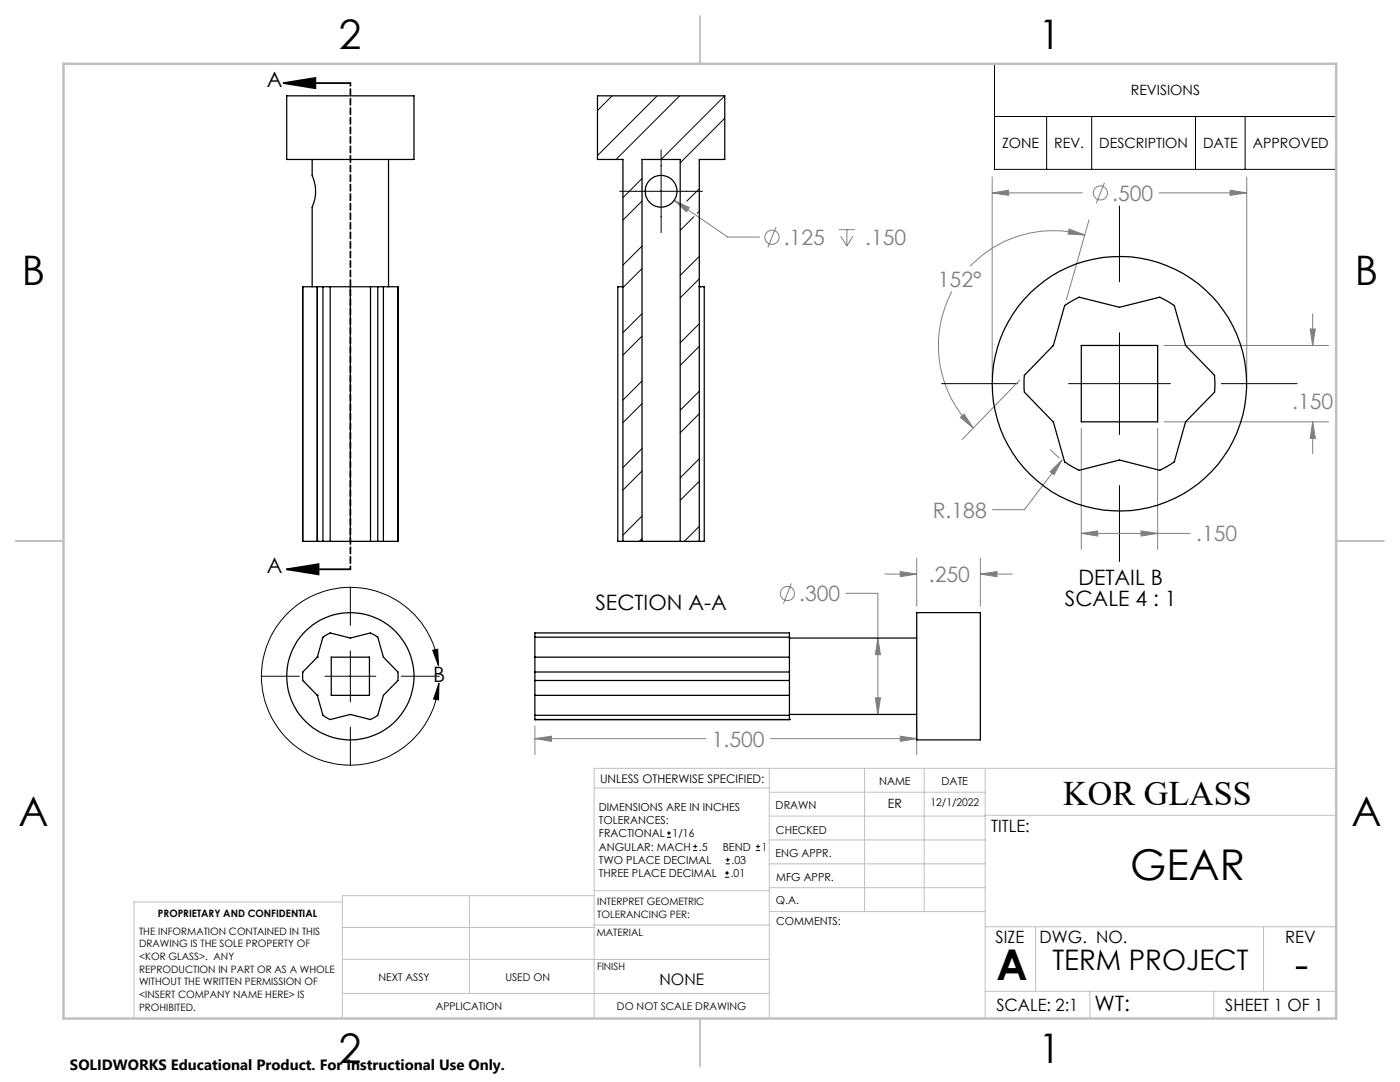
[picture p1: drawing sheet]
<svg xmlns="http://www.w3.org/2000/svg" width="279mm" height="216mm" viewBox="0 0 279 216" stroke-linecap="round" stroke-linejoin="round" font-family="sans-serif">
<g fill="none" stroke="#808080" stroke-width=".2">
<path d="M134.5 40l3 1.4-.5 .9zM134.5 40l10.7 7.3h6.4M198 38.5l3.3-.5v1zM198 35.3v40M198 38.5h18M220.4 36.5l-1.6 4M231.3 38.5h17.5M245.5 38l3.3 .5-3.3 .5zM248.8 35.3v40M154.9 45.3l-1.7 4.1M167.4 45.8h3.2M167.8 47.1l1.2 2"/>
<path d="M169 45.8v3.3M170.2 47.1l-1.2 2M190 58.2a22.9 22.9 0 0 0 4.2 27.2M213.4 45.7l3.1 1.2-3.4-.2zM216.5 46.9a23.1 23.1 0 0 0-22.9 6.2M217.3 43.9l-4.5 15.9M203.6 75.8l-11.6 11.9M232.3 68.9h32.8M261.5 65.7h1l-.5 3.2zM262 62.6v6.3M191.7 83.3l.7-.7 1.8 2.8zM209.5 94.1l2.4-2.3-1.5 2.9z"/>
<path d="M209.6 89.7l1.9 1.7M211.9 91.8l-7.5 9.9h-6.3M215.8 85.4v24.2M231 85.4v24.2M232.3 84.2h32.8M262 84.2l.5 3.3h-1zM262 84.2v6.3M157.9 116.4l-1.5 4M168.8 118.4h6.4v24.2M176.6 114.5h6.4M179.7 114.1l3.3 .4-3.3 .6zM183 111.4v9.6"/>
<path d="M195.7 114.5l3.3-.4v1zM195.7 111.4v9.6M195.7 114.5h6.3M215.8 106.4l3.3-.5v1.1zM215.8 106.4h21.7M227.7 105.9l3.3 .5-3.3 .6zM174.7 139.2h1l-.5 3.4zM175.2 127.3l.5 3.3h-1zM106.8 147.4l3.3-.5v1zM106.8 144.9v5.7M106.8 147.4h34.1M153.7 147.4h29.3"/>
<path d="M179.7 146.9l3.3 .5-3.3 .5zM183 143.8v6.8"/>
<circle cx="219.6" cy="38.5" r="1.41"/>
<circle cx="154.1" cy="47.4" r="1.41"/>
<circle cx="157.1" cy="118.4" r="1.4"/>
</g>
<g fill="none" stroke="#000" stroke-width=".2">
<path d="M198.5 12.7h68.2v21.1h-68.2zM123.7 38.2h16.5M131.9 29.9v16.5M198.5 23.2h68.2M208.9 23.2v10.6M217.9 23.2v10.6M238.6 23.2v10.6M248.5 23.2v10.6M223.4 41.1v15.1M187.9 76.6h15.2M213.3 76.6h20.3M223.4 66.4v20.3"/>
<path d="M243.7 76.6h15.2M223.4 96.9v15.1M69.9 117.2v7.6M52.1 134.9h7.7M64.8 134.9h10.2M69.9 129.9v10.1M80.1 134.9h7.6M86.4 129.8l.9-.3 .2 3.4zM87.5 132.9a17.7 17.7 0 0 0-27.3-12.8 17.7 17.7 0 0 0 .7 30.1 17.7 17.7 0 0 0 26.7-13.9M87.6 136.3l-.1 3.4-1-.2zM69.9 145.1v7.6M133.1 167.1h.8"/>
<path d="M133.1 166.2h.8M133.5 165.8v.9M138.3 169.7h.8M138.3 168.9h.8M138.7 168.5v.8M144.7 175h.8M144.7 174.2h.8M144.8 172.4h.9M144.8 171.6h.9M145.1 173.8v.8M145.2 171.1v.9M150.8 169.7h.9"/>
<path d="M150.8 168.9h.9M151.3 168.5v.8"/>
</g>
<path d="M56.6 16.6l6.3-1v2zM56.6 16.6h13.3M57.2 113.6l6.4-1v2zM57.2 113.6h12.7" fill="none" stroke="#000" stroke-width=".35"/>
<path d="M69.9 16.6v97" fill="none" stroke="#000" stroke-width=".35" stroke-dasharray="1.3 .6" stroke-dashoffset=".7"/>
<g fill="none" stroke="#c0c0c0" stroke-width=".2">
<path d="M118.6 157.2h34.9M153.5 153.3v49.9M153.5 158.1h43.1M172.5 153.3v28.6M184.4 153.3v28.6M196.6 153.3v49.9M266.7 153.3h-148.1v49.9M68.3 180h-41.6v23.2M93.7 178.7v19.5M118.6 178.7h-50.3v24.5M118.6 177.7h35M153.5 167.6h43.1"/>
<path d="M153.5 162.8h43.1M153.5 172.4h43.1M153.5 177.1h43.1M196.6 162.7h70.1M68.3 198.2h85.2M68.3 191.4l85.2 .1M68.3 185.1h50.3M118.6 184.6h35M153.6 181.9h43M196.6 197.8h70.1M196.6 184.9h70.1M206.7 184.9v12.9"/>
<path d="M217.5 197.8v5.4M242.2 197.8v5.4M252.2 184.9v12.9"/>
</g>
<path d="M139.7 3.2v9.5M3.1 107.9h9.6M266.7 107.9h9.5M139.7 203.2v9.6" fill="none" stroke="#c0c0c0" stroke-width=".25"/>
<path d="M12.7 12.7h254v190.5h-254z" fill="none" stroke="#c0c0c0" stroke-width=".5"/>
<g fill="#000">
<path d="M56.6 16.6l6.3-1v2zM57.2 113.6l6.4-1v2z"/>
<path d="M86.4 129.8l.9-.3 .2 3.4zM87.6 136.3l-.1 3.4-1-.2z"/>
</g>
<path d="M179.7 146.9l3.3 .5-3.3 .5zM106.8 147.4l3.3-.5v1zM195.7 114.5l3.3-.4v1zM179.7 114.1l3.3 .4-3.3 .6zM175.2 127.3l.5 3.3h-1zM174.7 139.2h1l-.5 3.4zM134.5 40l2.5 2.3 .5-.9zM198 38.5l3.3-.5v1zM245.5 38l3.3 .5-3.3 .5zM215.8 106.4l3.3-.5v1.1zM227.7 105.9l3.3 .5-3.3 .6zM262 84.2l.5 3.3h-1zM261.5 65.7h1l-.5 3.2zM213.4 45.7l3.1 1.2-3.4-.2zM191.7 83.3l.7-.7 1.8 2.8zM209.5 94.1l.9 .6 1.5-2.9z" fill="#808080"/>
<g fill="none" stroke="#000" stroke-width=".25">
<path d="M57.2 19.1h25.4v12.7h-25.4zM62.3 31.8v3.2a7.8 7.8 0 0 1 0 6.3v15.9M77.5 31.8v25.4M60.4 57.2h.1M60.4 57.2v50.8M60.4 57.2h4.1M63.3 57.2v50.8M64.5 57.2h1.4M64.5 57.2v50.8M65.9 57.2h8M65.9 57.2v50.8M69.9 57.2v50.8"/>
<path d="M73.9 57.2h1.5M73.9 57.2v50.8M75.4 57.2h4M75.4 57.2v50.8M76.5 57.2v50.8M79.4 57.2h.1M79.4 57.2v50.8M124.3 57.2h-1v50.8h17.2v-50.8h-.9M139.6 57.2h.1M210.2 68.9h.1M212.5 61l2.9-1.7 8 2 8.1-2 2.9 1.7 2.2 7.9 5.8 6 .1 1.3-.1 2-5.8 6-2.2 8-2.9 1.6-8.1-2-8 2-2.9-1.6-2.3-8-5.8-6v-.8v-2.5l5.8-5.9zM215.8 68.9h15.2v15.3h-15.2z"/>
<path d="M60.4 108h.1M60.4 108h4.1M63.3 108h.1M64.5 108h1.4M65.9 108h8M73.9 108h1.5M75.4 108h4M79.4 108h.1M124.3 108v-76.2h-5.1v-12.7h25.4v12.7h-5v76.2M128.1 108v-76.2h7.6v76.2M63.3 131.1l1.2-4 1.4-.8 4 1 4-1 1.5 .8 1.1 4 2.9 3v.4v1.3l-2.9 2.9-1.1 4-1.5 .9-4-1-4 1-.4-.2-1-.7-1.2-4M63.3 131.1l-2.9 3v.4v1.3l2.9 2.9"/>
<path d="M63.3 131.1h.1M63.3 138.7h.1M66.1 131.1h7.6v7.6h-7.6zM106.8 134.1v1.7M106.8 127.1v-.8h50.8v.8M106.8 138.7h50.8M106.8 131.1h50.8M106.8 134.1h50.8M106.8 135.8h50.8M106.8 127.1v7M106.8 135.8v6.9M106.8 127.1h50.8"/>
<path d="M157.6 134.1v1.7M157.6 127.3h25.4M157.6 127.1v7M157.6 135.8v6.9M183 122.2h12.7v25.4h-12.7zM106.8 142.7v.9M106.8 143.6h.1M106.8 142.7h50.8M106.8 143.6h50.8M157.6 142.7v.9M157.6 143.6h.1M157.6 142.6h25.4"/>
<circle cx="131.9" cy="38.2" r="3.2"/>
<circle cx="223.4" cy="76.6" r="25.4"/>
<circle cx="69.9" cy="134.9" r="12.7"/>
</g>
<g fill="none" stroke="#000" stroke-width=".2">
<path d="M122.2 19.1l-3 2.9M131.2 19.1l-12 11.9M135.6 19.1l-12.7 12.7M144.6 19.1l-12.7 12.7M128.1 35.6l-3.8 3.8M139.6 37.7l-2.5 2.4M144.6 23.6l-8.9 8.9M128.1 49.1l-3.8 3.8M128.1 40.1l-3.8 3.8M128.1 53.6l-3.8 3.8M138.5 43.3l-2.8 2.7M139.6 51.2l-3.9 3.8"/>
<path d="M139.6 42.2l-.4 .3M139.6 55.6l-3.9 3.8M128.1 62.6l-3.8 3.8M128.1 76l-3.8 3.8M128.1 67.1l-3.8 3.8M139.6 64.6l-3.9 3.8M139.6 78.1l-3.9 3.8M139.6 69.1l-3.9 3.8M128.1 89.5l-3.8 3.8M128.1 80.5l-3.8 3.8M128.1 94l-3.8 3.8M139.6 91.5l-3.9 3.9"/>
<path d="M139.6 82.6l-3.9 3.8M139.6 96l-3.9 3.8M128.1 103l-3.8 3.8M128.1 107.5l-.5 .5M139.6 105l-3 3"/>
</g>
<g font-size="8.5">
<text x="225.6" y="175.5">GEAR</text>
<text x="198.9" y="195.5">A</text>
<text x="258.4" y="195.4">-</text>
</g>
<g font-size="8.1">
<text x="67.6" y="9.7">2</text>
<text x="207.3" y="9.7">1</text>
<text x="4.4" y="57">B</text>
<text x="270.4" y="57">B</text>
<text x="3.7" y="164.9">A</text>
<text x="269.7" y="164.9">A</text>
<text x="67.6" y="212.2">2</text>
<text x="207.3" y="212.2">1</text>
</g>
<text font-size="6.9" x="212.2" y="160.6">KOR GLASS</text>
<text font-size="5.6" x="210" y="193.5">TERM PROJECT</text>
<g font-size="4.2">
<text x="53.2" y="17.3">A</text>
<text x="53.2" y="114.3">A</text>
<text x="215.2" y="116.7">DETAIL B</text>
<text x="118.8" y="121.7">SECTION A-A</text>
<text x="212.5" y="120.8">SCALE 4 : 1</text>
<text x="86.4" y="136.1">B</text>
<text x="218.5" y="201.7">WT:</text>
</g>
<g font-size="4.2" fill="#808080">
<text x="221.9" y="40">.500</text>
<text x="156.4" y="48.9">.125</text>
<text x="172.7" y="48.9">.150</text>
<text x="187.2" y="57.2">152°</text>
<text x="257.9" y="81.6">.150</text>
<text x="186.2" y="103.3">R.188</text>
<text x="238.7" y="108">.150</text>
<text x="159.5" y="120">.300</text>
<text x="185.4" y="116.1">.250</text>
<text x="142" y="149">1.500</text>
</g>
<g font-size="3.4">
<text x="197.8" y="166">TITLE:</text>
<text x="198.7" y="188.1">SIZE</text>
<text x="207.5" y="188.1">DWG. NO.</text>
<text x="256.5" y="188.2">REV</text>
<text x="198.8" y="201.7">SCALE: 2:1</text>
<text x="244.5" y="201.7">SHEET 1 OF 1</text>
</g>
<text font-size="3.2" x="131.6" y="196.6">NONE</text>
<text font-size="3" x="14" y="213.5">SOLIDWORKS Educational Product. For Instructional Use Only.</text>
<g font-size="2.8">
<text x="225.7" y="19">REVISIONS</text>
<text x="200" y="29.6">ZONE</text>
<text x="210.4" y="29.6">REV.</text>
<text x="219.4" y="29.6">DESCRIPTION</text>
<text x="240.1" y="29.6">DATE</text>
<text x="250" y="29.6">APPROVED</text>
</g>
<text font-size="2.5" x="177.2" y="161.3">ER</text>
<text font-size="2.4" x="119.8" y="156.2">UNLESS OTHERWISE SPECIFIED:</text>
<g font-size="2.2">
<text x="119.5" y="161.8">DIMENSIONS ARE IN INCHES</text>
<text x="154.8" y="161.4">DRAWN</text>
<text x="175.4" y="156.6">NAME</text>
<text x="187.9" y="156.7">DATE</text>
<text x="119.5" y="164.4">TOLERANCES:</text>
<text x="119.5" y="167.1">FRACTIONAL</text>
<text x="134.2" y="167.1">1/16</text>
<text x="154.9" y="166.3">CHECKED</text>
<text x="119.5" y="172.4">TWO PLACE DECIMAL</text>
<text x="119.5" y="169.7">ANGULAR: MACH</text>
<text x="139.5" y="169.7">.5</text>
<text x="144.2" y="169.7">BEND</text>
<text x="146" y="172.4">.03</text>
<text x="152" y="169.7">1</text>
<text x="154.8" y="171">ENG APPR.</text>
<text x="119.5" y="175">THREE PLACE DECIMAL</text>
<text x="145.8" y="175">.01</text>
<text x="154.9" y="175.7">MFG APPR.</text>
<text x="154.9" y="180.4">Q.A.</text>
<text x="154.9" y="184.6">COMMENTS:</text>
</g>
<g font-size="2.1">
<text x="185.7" y="160.7">12/1/2022</text>
<text x="75.5" y="195.7">NEXT ASSY</text>
<text x="100.9" y="195.7">USED ON</text>
<text x="86.9" y="201.5">APPLICATION</text>
<text x="123.1" y="201.6">DO NOT SCALE DRAWING</text>
</g>
<g font-size="2">
<text x="31.5" y="182.9">PROPRIETARY AND CONFIDENTIAL</text>
<text x="119.2" y="180.6">INTERPRET GEOMETRIC</text>
<text x="119.2" y="183.1">TOLERANCING PER:</text>
<text x="27.8" y="186.5">THE INFORMATION CONTAINED IN THIS</text>
<text x="27.8" y="189">DRAWING IS THE SOLE PROPERTY OF</text>
<text x="27.8" y="191.6">&lt;KOR GLASS&gt;. ANY</text>
<text x="119.1" y="186.7">MATERIAL</text>
<text x="27.8" y="194.1">REPRODUCTION IN PART OR AS A WHOLE</text>
<text x="27.8" y="196.6">WITHOUT THE WRITTEN PERMISSION OF</text>
<text x="119.1" y="193.5">FINISH</text>
<text x="27.8" y="199.1">&lt;INSERT COMPANY NAME HERE&gt; IS</text>
<text x="27.8" y="201.7">PROHIBITED.</text>
</g>
</svg>
